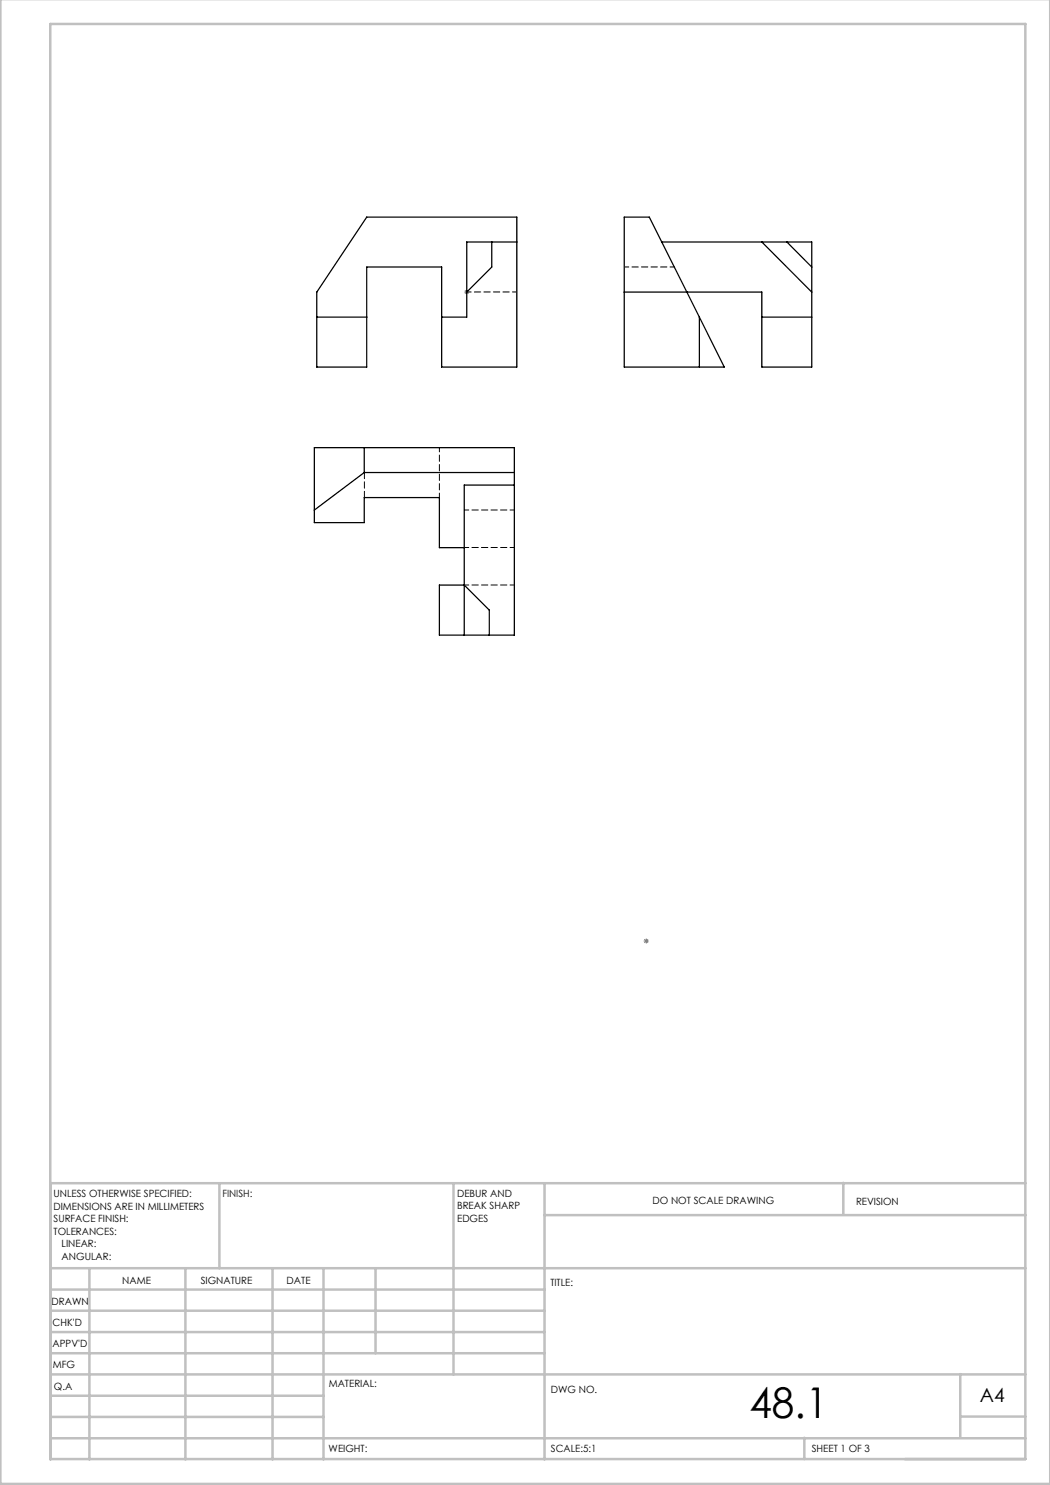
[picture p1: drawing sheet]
<svg xmlns="http://www.w3.org/2000/svg" width="210mm" height="297mm" viewBox="0 0 210 297" stroke-linecap="round" stroke-linejoin="round" font-family="sans-serif">
<path d="M92.9 58.4h.9M93 58.1l.7 .7M93.3 57.9v1M93.7 58.1l-.7 .7M128.7 188.2h1.1M128.9 187.9l.7 .7M129.3 187.7v1M129.6 187.9l-.7 .7" fill="none" stroke="#808080" stroke-width=".2"/>
<g fill="none" stroke="#c0c0c0" stroke-width=".5">
<path d="M.1 -.1v296.9h209.9v-296.9M10.1 4.8h195v287h-195zM43.9 236.6v17M90.7 236.6v38.3M108.9 236.6v55.3M168.7 236.6v6.3M205.1 236.6h-195v55.3M10.1 253.6h195M10.1 257.9h98.8M17.9 253.6v38.3M37.1 253.6v38.3M54.5 253.6v38.3"/>
<path d="M64.7 253.6v38.3M75.1 253.6v17M108.9 243h96.2M10.1 270.6h98.8M10.1 266.4h98.8M10.1 262.1h98.8M10.1 279.1h54.6M10.1 274.9h195M192.1 274.8v12.7M10.1 287.7h195M10.1 283.4h54.6M160.9 287.5v4.3"/>
<path d="M192.1 283.3h13"/>
</g>
<g fill="none" stroke="#000" stroke-width=".25">
<path d="M73.3 43.4h30.1v30h-15.1v-20h-15v20h-9.9v-15zM98.4 48.4v5l-5.1 5M103.4 48.4h-10.1v15h-5M124.8 43.4h5.1l15 30h-20.1zM132.4 48.4h29.9v25h-9.9v-15h-27.6M152.4 48.4l9.9 10M157.4 48.4l4.9 5M63.4 63.4h9.9M139.9 63.4v10M152.4 63.4h9.9M72.8 89.5v5M72.8 94.5l-9.9 7.5"/>
<path d="M72.8 94.5h30.1M102.9 97h-10v30M92.9 109.5h-5v-10h-15.1v5h-9.9v-15h40v37.5h-15v-10h5l5 5v5"/>
</g>
<path d="M93.4 58.4h10M134.9 53.4h-10M87.9 99.5v-10M92.9 109.5h10M92.9 117h10M102.9 102h-10" fill="none" stroke="#000" stroke-width=".2" stroke-dasharray="1.3 .6" stroke-dashoffset=".4"/>
<path d="M72.9 99.5v-5" fill="none" stroke="#000" stroke-width=".2" stroke-dasharray="1.3 .6"/>
<text font-size="8.5" x="149.9" y="283.5">48.1</text>
<text font-size="3.9" x="196" y="280.4">A4</text>
<g font-size="2">
<text x="10.7" y="239.5">UNLESS OTHERWISE SPECIFIED:</text>
<text x="44.5" y="239.5">FINISH:</text>
<text x="91.4" y="239.4">DEBUR AND</text>
<text x="10.7" y="242">DIMENSIONS ARE IN MILLIMETERS</text>
<text x="10.7" y="244.5">SURFACE FINISH:</text>
<text x="91.4" y="241.9">BREAK SHARP</text>
<text x="91.4" y="244.4">EDGES</text>
<text x="130.5" y="240.8">DO NOT SCALE DRAWING</text>
<text x="171.2" y="241">REVISION</text>
<text x="10.7" y="247">TOLERANCES:</text>
<text x="12.3" y="249.5">LINEAR:</text>
<text x="12.3" y="252">ANGULAR:</text>
<text x="24.4" y="256.9">NAME</text>
<text x="40.1" y="256.8">SIGNATURE</text>
<text x="57.3" y="256.8">DATE</text>
<text x="110.1" y="257.1">TITLE:</text>
<text x="10.3" y="260.9">DRAWN</text>
<text x="10.5" y="269.3">APPV'D</text>
<text x="10.5" y="265.2">CHK'D</text>
<text x="10.6" y="273.6">MFG</text>
<text x="10.8" y="278">Q.A</text>
<text x="65.8" y="277.4">MATERIAL:</text>
<text x="110.2" y="278.5">DWG NO.</text>
<text x="65.7" y="290.4">WEIGHT:</text>
<text x="110.2" y="290.5">SCALE:5:1</text>
<text x="162.4" y="290.4">SHEET 1 OF 3</text>
</g>
</svg>
